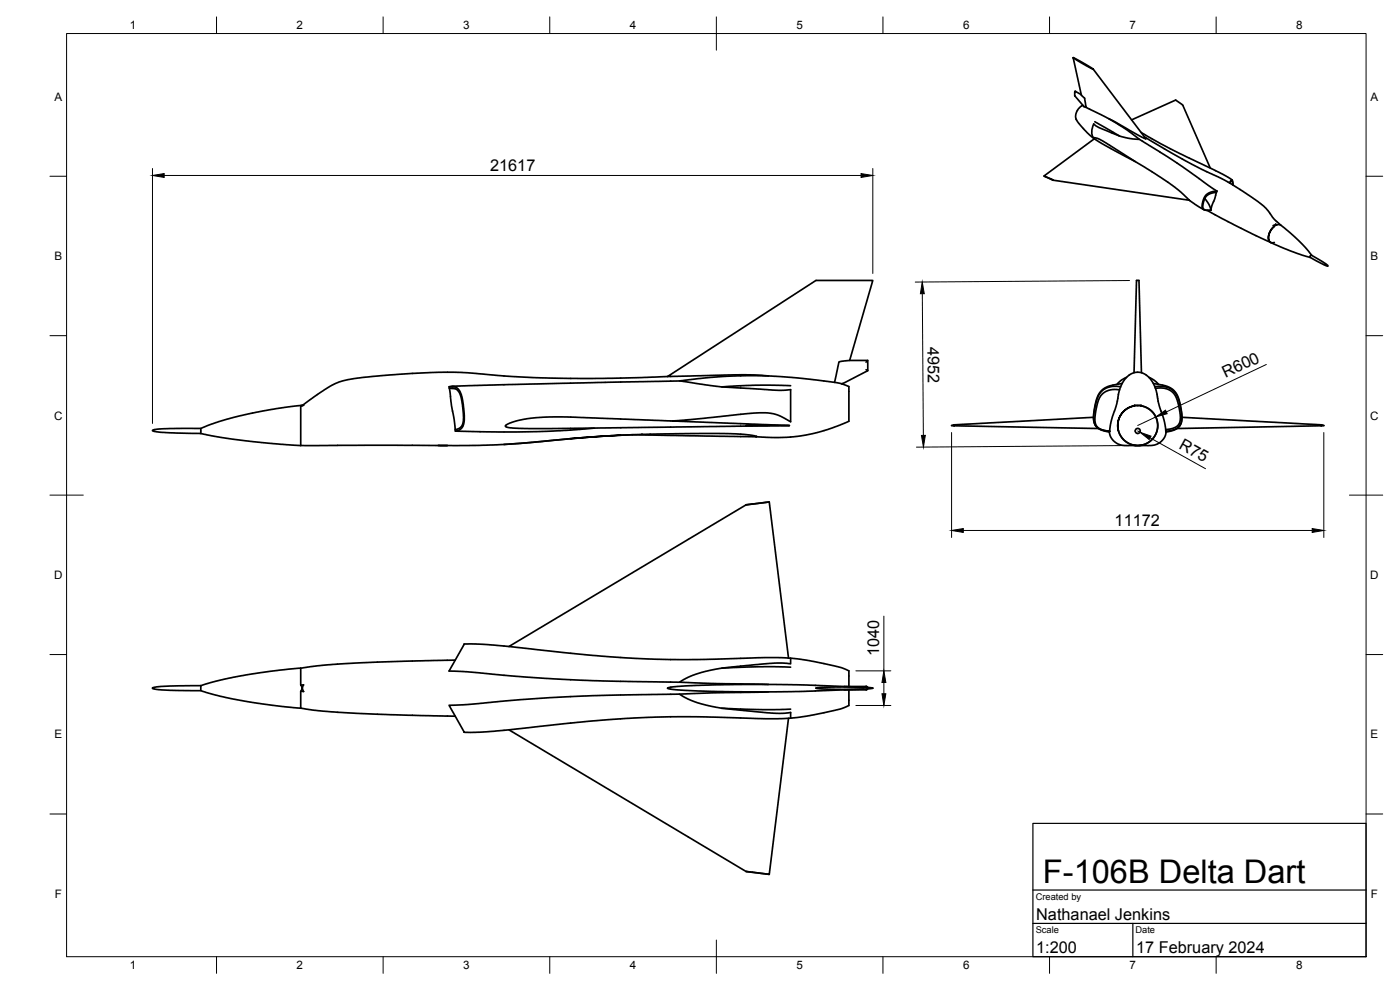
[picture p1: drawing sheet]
<svg xmlns="http://www.w3.org/2000/svg" width="420mm" height="297mm" viewBox="0 0 420 297" stroke-linecap="round" stroke-linejoin="round" font-family="sans-serif">
<!-- layer: Visible -->
<g fill="none" stroke="#000" stroke-width=".51">
<path d="M322.1 17.3l2.4 11.2 1 1 .5 2.7-.7-.2-2.8-3.3M322.1 17.3l6 3.5M322.5 27.6v1.1M322.6 28.7h.1M322.8 27.4l1.7 1M322.8 27.4l-.2 .1v.3M325 31.6a3.3 3.3 0 0 0-1.9 4.3l2.3 3 3 2.7M326 32.2l8.6 4.5 3.9 2.5 3.5 2.6M328.1 20.8l15.8 20.8-11.1-6M328.6 36.5l7.4 4.3M339.6 36l13.2-6 2.2 1.6 8.2 18.8M342.4 39.7l8.1 4.6 16.2 7.9 3.1 1.8"/>
<path d="M313.3 52.8l2.8 1.3M316.1 54.1l40.8 6M328.4 41.6l4.3 2.6 7.9 4.2M328.4 41.6l-15.1 11.2 2.8 1.3M343.5 41.1l12.3 7.1 11.8 5.9 5.5 3.4 6.1 4.3 1.3 1.4 1.8 2.4 2.1 2M365.1 57.7l-2.3 .6-.8 .6-.5 .9-.5 1.7 .1 1 .6 .5 1.4 .1a.4 .4 0 0 0 .3-.3 .4 .4 0 0 0-.1-.4l-1.7-2.9M365.3 57.3l-1.4 .2-1.2 .4-.9 .7-.5 1-.5 1.9 .1 .9 .6 .6 1.1 .1a.75 .75 0 0 0 .8-.2 .75 .75 0 0 0 .2-.8l1.7-4.8-14-9.6-9.3-5.9-2.8-.2-3.2-.8-6.2-2.5-1.6-1.1a3.7 3.7 0 0 0 0 4.1l1.3 .3 1.7 .8 17.2 10.9 5.4 3.8 3.1 3M369 54.9l.4-.8 .4-.1 .3 1.5M369.1 54.9l.6-.7 .3 1.3M356.9 60.1l4.4 2.8M362.3 63.1l8.2 4.4 10.8 5.2M382.1 67.7l.5-.1 .2-.3 .3 .2-.5 .1-.1 .3z"/>
<path d="M382.4 72.7l-.6 .2-.7-.3-.3-.6-.1-1 .7-2 1.1-1.1-.9 .9-.7 1.4-.2 1.4 .4 1 6.7 2.9 5.4 1.7M383.1 67.5h1.2l3.1 2.5 3.5 3.4 2.7 3.2M393.3 76.7l.3-.1 1.9 1.1 2.4 1.5 .6 .6-1-.3-3.6-1.9-.7-.5zM134.8 116l1.3-.1 1.3 .7 .8 1.1 .6 2.1 .5 4.4v2.4l-.7 1.8-1.3 .8a.5 .5 0 0 1-.7 .1 .5 .5 0 0 1 0-.7zM135.6 115.9l68.5-1.6 12.6 1.8 16.4 1 4.2-.2v9.6l-4.2-2.1-3.4-.5-5.9 .2-22 2.2 35.1 1.4M136.7 116.6l-1.8-.1 1-.1 1 .3 1.1 1.3 .7 3 .4 4.6-.2 1.5-.4 .8-.9 .7-1 .3M200.3 113l-19.6 .5-15.7-.1-11.2-.4-17.4-1.3-7.4 .1-11.8 .7-10 1-5.4 1.1-4.4 2.3-6.6 4.8M203.9 114.3l13.2-1.3 11.5-.3 10.8 .7 13.6 1.7M230.6 112.8l-8.1-.4-22.2 .6 44.6-28.9h17l-6.9 24-3.2 .5-1.3 6.1M237.3 115.7l-10.4-.1-10.3 .5M252.6 115.1l.3 .2M252.9 115.3l1.9 .7v9.5a.81 .81 0 0 1-.8 1.2l-7.3 2.7-6.3 1.4-6.4 .5-7.2-.3"/>
<path d="M253 115.1l-.1 .2M255 108.1h5.4v3.1l-7.4 3.9M259.9 110.9l.5 .3M260.4 108.1l-.5 .6M336.3 116l-2.2-.1-2 .5-1.4 .9-.9 1.2-1 2.8-.6 4.3 .4 1.7 1.2 1.3 1.6 .6 1.6 .1-1.3-.1-1.6-.5-.9-.7-.5-1-.1-1.5 .2-1.9 .6-2.8 .6-1.5 1.1-1.3 1.5-.9 1.4-.2 2 .1M336.8 115.1l-3.7 .7-2.1 1-1.4 1.8-.7 2-.7 4.5 .1 1.4 .3 1 .6 .7 1 .7 2.8 .7M338.1 113.2l-1.6 .9-1.3 1.2M340.3 111.8l.8-27.7h.7l.8 27.7M344.8 113.2l1.6 .9 1.3 1.2M346.1 115.1l3.5 .6 1.7 .7 1.6 1.4 1 2.3 .8 4.2-.2 2.6-.5 .9-.9 .9-1.5 .6-1.7 .3M346.6 116h2.9l2.2 .9 1.4 1.6 .9 2.6 .7 4-.4 2.2-.6 .8-1.1 .7-2.7 .5M346.8 116.5h2.7l2 .9 1.1 1.2 1 2.6 .6 3.5-.2 2.2-.7 1-.7 .4-2.8 .6"/>
<path d="M60.3 130.1l6.5 1.2 7 1 16.5 1.4M60.3 128.6h-11l-2.8 .3-.7 .2 .3 .3 2.3 .3 11.9 .4M90.4 121.7l.7-.1-.8 .2v11.9M90.6 121.7l-6.8 .8-9.6 1.8-6.1 1.5-6.8 2.3a.97 .97 0 0 0-1 1v1M131.5 133.7h2.8h-44M171.3 131.6l15-1zM171.3 131.6l-20 1.8-17 .3M186.3 130.6l11.9-.4 19.3-.1 5.6 .2 2.7 .3 1.3 .4-37.3-.6zM201.8 126.3l-29-1.1-7.8-.1-7.7 .7-3.6 .9-1.5 .6-.5 .5 .1 .2 .9 .3 3.7 .3 22-.2M230.9 127.7l-5.2-.2-1.8 .2h13M236.9 127.7l-58.5 .7-10.2 .8-11.9 .4-19.6-.2M285.6 127.7l.6-.2 .2 .1z"/>
<path d="M286.3 127.7l43.3 .9M328.2 125.2l-41.9 2.3M333 129.6l.5-3.5 1.6-4.8 .6-3.4 .7-2.2 1-1.6 1-1.1 1.3-1 1.4-.3 1.6 .2 1.3 .7 1.2 1.1 1.1 1.6 .7 2 .9 4.4 1.4 4.2 .6 3.7M333 129.6l.2 1.2 .5 .9 1.7 1.4 2.1 .6h3.5M339.7 133.5l1.4 .2 2.1-.2M340.5 121.6h2l-2 .1zM340.7 129.3a.75 .75 0 0 0 .8 .8 .75 .75 0 0 0 .7-.8M340.7 129.3l.2-.5 .5-.3 .5 .2 .3 .6M349.9 129.6l-.1 1-.5 1-1.8 1.5-1.8 .6h-3.8M354.7 125.2l41.9 2.3M396.5 127.5l.8 .2h-.8zM396.6 127.7l-43.3 .9"/>
<path d="M223.9 151.5l-71.2 42.5M225.8 151.2l-1.9 .3M225.8 151.2l5.1-.6 5.7 46.8M230.9 150.6l-5.1 .6M136.6 198.1l-29.3 .8-9.5 .6-7.5 1M139.3 193.2l9 .4 29.5 3 16.9 1.1 11.8 .2 23.3-.6 7.5 .2v1.7l-4.8-.2-15.9 1.5-6.2 1.3-3 1-2.6 1.3a2.4 2.4 0 0 1-2.2 .6l-31.3-.8-16.3-1-14.9-1.3-5.3-.3zM237.3 197.5l7.5 1.1 6.5 1.4 2.6 .9a.81 .81 0 0 1 .9 .9v4.2M60.3 205.7v.5a.8 .8 0 0 0 .6 1.2l5.2 1.5 7.1 1.4 9.8 1.5 7.3 .7M60.3 205.7l-11.9 .3-2.6 .4 .3 .3 2.3 .3 11.9 .2M60.3 205.7h.1M90.3 200.5v5.1M90.3 205.6l.4 .8-.4 1v5.1"/>
<path d="M90.3 205.6l.8-.1-.4 1.1 .4 .9-.8-.1M90.3 200.5l-6.4 .6-9.9 1.4-6.3 1.2-7.4 2M90.3 212.5l5.4 .8 11.6 .7 29.3 .9M134.8 211.6l5.4-.2 16.1-1.5 15-.9 32.6-.7 2.4 1.3 2.9 1.2 7.4 1.7 15.7 1.5 5-.2v1.7l-7.5 .2-23.3-.7-11.8 .2-16.9 1.1-29.5 3.1-8.6 .3h-.4zM152.7 219l71.2 42.5M203.9 204.7l11.4 .4 26.9 .4 17 .7M216.6 212.5l12.2 .4 8.5-.1M230.7 205.4l-21.5 .2-7.2 .5-1.7 .4 2.5 .5 7 .3 20.8 .3M236.6 215.5l-5.7 46.8-7-.8M237.3 200.2l-8-.2-12.7 .5M244.9 206.4l9.3-.3 5.2 .1 2.5 .3-2.5 .2-6.8 .1-5.6-.1zM253.3 206h6.6l.5 .2"/>
<path d="M253.3 207h6.6M254.8 207v3.5a.96 .96 0 0 1-.2 1.3l-2.3 .9-5 1.2-5.6 1-4.4 .6M259.2 206.7l-17.8 .7-27.2 .5-10.3 .4M259.9 206l.5 .2M260.4 206.7l-.5 .3M223.9 261.5l7 .8"/>
<circle cx="341.5" cy="127.7" r="6"/>
</g>
<circle cx="192.5" cy="130.3" r=".25" fill="#000"/>
<!-- layer: BORDER -->
<g fill="none" stroke="#000" stroke-width=".3">
<path d="M20 10.1h390v276.9h-390zM65 5.1v5M115 5.1v5M165 5.1v5M215 5.1v10M265 5.1v5M315 5.1v5M365 5.1v5M15 52.9h5M410 52.9h5M15 100.7h5M410 100.7h5"/>
<path d="M15 148.6h10M405 148.6h10M15 196.4h5M410 196.4h5M15 244.2h5M410 244.2h5M65 287v5M115 287v5M165 287v5M215 282.1v9.9M265 287v5M315 287v5"/>
<path d="M365 287v5"/>
</g>
<!-- layer: TITLEBLOCK -->
<path d="M310 247h100v40h-100zM310 277.1h100M310 267h100M340 277.1v9.9" fill="none" stroke="#000" stroke-width=".36"/>
<!-- layer: FD_Dimensions -->
<g fill="none" stroke="#000" stroke-width=".3">
<path d="M45.8 50.6v76.4M49.3 52.6h209.1M261.9 50.6v31.4M276.8 88.1l.3 42.5M339 84.2l-64.3 .4M380 109.4l-30 14.2M285.6 129.8v31.5M339.3 133.7l-64.3 .5M341.4 129.3l.7 .4M345.2 131.4l16.6 9.2M346.9 125.1l-5.5 2.6M397.3 129.8v31.5"/>
<path d="M289.1 159.2h104.7M265.3 184.9v16.4M256.9 211.7h10.5M256.9 201.3h10.5M265.3 204.8v3.4"/>
</g>
<path d="M45.8 52.6l3.5-.5v1.1zM258.4 52.1l3.5 .5-3.5 .6zM276.8 84.6l.6 3.5h-1.2zM276.5 130.6h1.2l-.6 3.5zM342.1 129.7l3.3 1.2-.5 1zM346.9 125.1l2.9-2 .5 1zM285.6 159.2l3.5-.6v1.2zM393.8 158.6l3.5 .6-3.5 .6zM264.7 208.2h1.2l-.6 3.5zM265.3 201.3l.6 3.5h-1.2z" fill="#000" stroke="#000" stroke-width=".3"/>
<text font-size="9.8" x="313" y="265.1">F-106B Delta Dart</text>
<g font-size="4.9">
<text x="147.1" y="51.2">21617</text>
<text x="278.4" y="104" transform="rotate(90 278.4 104)">4952</text>
<text x="367.8" y="113.5" transform="rotate(-25 367.8 113.5)">R600</text>
<text x="353.6" y="134.4" transform="rotate(29 353.6 134.4)">R75</text>
<text x="334.5" y="157.8">11172</text>
<text x="263.8" y="196.9" transform="rotate(-90 263.8 196.9)">1040</text>
<text x="311" y="276">Nathanael Jenkins</text>
<text x="311" y="286.1">1:200</text>
<text x="341" y="286.1">17 February 2024</text>
</g>
<g font-size="3.5">
<text x="39" y="8.8">1</text>
<text x="89" y="8.8">2</text>
<text x="139" y="8.8">3</text>
<text x="189" y="8.8">4</text>
<text x="239" y="8.8">5</text>
<text x="289" y="8.8">6</text>
<text x="339" y="8.8">7</text>
<text x="389" y="8.8">8</text>
<text x="16.3" y="30.2">A</text>
<text x="411.3" y="30.2">A</text>
<text x="16.3" y="78">B</text>
<text x="411.3" y="78">B</text>
<text x="16.2" y="125.9">C</text>
<text x="411.2" y="125.9">C</text>
<text x="16.2" y="173.7">D</text>
<text x="411.2" y="173.7">D</text>
<text x="16.3" y="221.6">E</text>
<text x="411.3" y="221.6">E</text>
<text x="16.4" y="269.4">F</text>
<text x="411.4" y="269.4">F</text>
<text x="39" y="290.8">1</text>
<text x="89" y="290.8">2</text>
<text x="139" y="290.8">3</text>
<text x="189" y="290.8">4</text>
<text x="239" y="290.8">5</text>
<text x="289" y="290.8">6</text>
<text x="339" y="290.8">7</text>
<text x="389" y="290.8">8</text>
</g>
<g font-size="2.8">
<text x="310.8" y="270.1">Created by</text>
<text x="310.9" y="280.1">Scale</text>
<text x="340.8" y="280">Date</text>
</g>
</svg>
